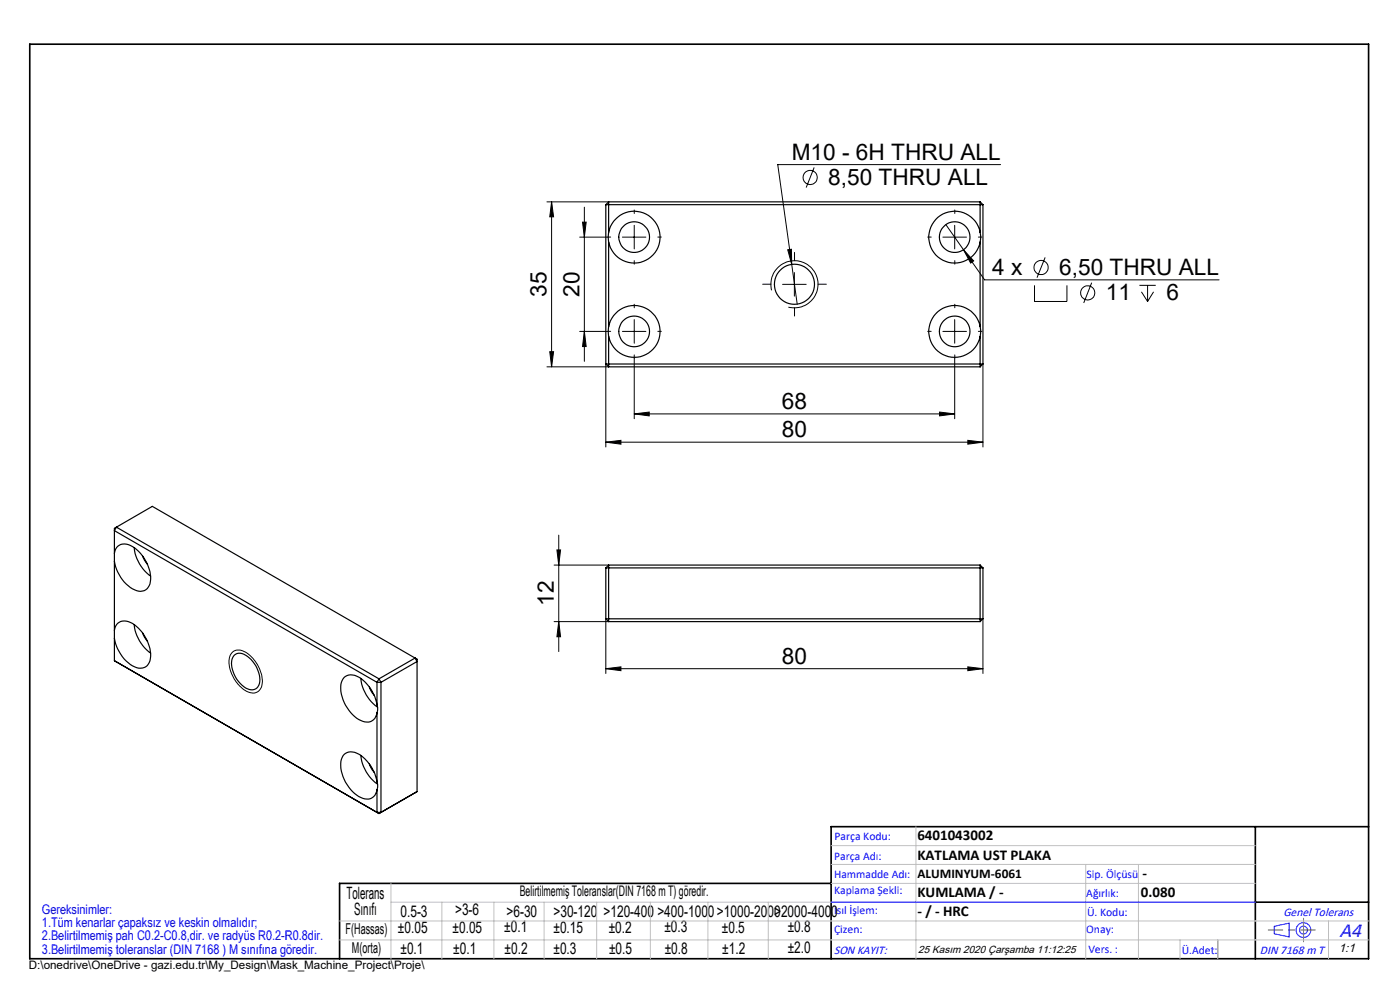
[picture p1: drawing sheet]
<svg xmlns="http://www.w3.org/2000/svg" width="297mm" height="210mm" viewBox="0 0 297 210" stroke-linecap="round" stroke-linejoin="round" font-family="sans-serif">
<g fill="none" stroke="#000" stroke-width=".21">
<path d="M172.7 35.5l-1.7 4.3M212.3 34.9h-47.3l4.1 29.6M116 42.8h13.1M117 42.8v35M117 42.8l.4 3.2h-.8zM123 50.3h5.8M123.6 47.1h.8l-.4 3.2zM124 43.9v32.8M132 50.3h5M134.5 47.8v5M167.1 53l.8-.1 .1 3.2zM168.5 57.8v5"/>
<path d="M200 50.3h5M200.7 47.7l8.2 11.7h49.7M202.5 47.8v5M204.4 53l2.2 2.3-.7 .5zM221.7 54.6l-1.7 4.3M231.6 60l-1.7 4.3M116 77.8h13.1M116.6 74.6h.8l-.4 3.2zM123 70.3h5.8M124 70.3l.4 3.2h-.8zM128.5 77.2v17.6M132 70.3h5"/>
<path d="M134.5 76.1v12.7M134.5 67.8v5M163.7 61.6a5 5 0 0 1 4.4-6.3 5 5 0 0 1 5.4 5.4 5 5 0 0 1-6.2 4.4M166 60.3h5M200 70.3h5M202.5 76.1v12.7M202.5 67.8v5M208.5 77.2v17.6M219.5 60.5v3.5h6.8v-3.5M241.7 60.5h3.5M242.1 61.9l1.4 2.1M243.5 60.5v3.5"/>
<path d="M244.7 61.9l-1.2 2.1M128.5 93.8l3.2-.4v.8zM128.5 93.8h80M134.5 87.8l3.2-.4v.8zM134.5 87.8h68M199.3 87.4l3.2 .4-3.2 .4zM205.3 93.4l3.2 .4-3.2 .4zM117.5 119.9h11.6M118.1 116.7h.8l-.4 3.2zM118.5 113.5v24.7M49.1 138.5a2.47 2.47 0 0 1 3.5 .2 7.4 7.4 0 0 1 2.9 6.8 2.09 2.09 0 0 1-3.3 1.1 7.6 7.6 0 0 1-3.5-7.2zM117.5 131.9h11.6"/>
<path d="M118.5 131.9l.4 3.2h-.8zM128.5 131.3v11.6M208.5 131.3v11.6M128.5 141.8l3.2-.3v.8zM128.5 141.8h80M205.3 141.5l3.2 .3-3.2 .5z"/>
<circle cx="171.9" cy="37.7" r="1.5"/>
<circle cx="220.8" cy="56.8" r="1.51"/>
<circle cx="230.8" cy="62.1" r="1.51"/>
</g>
<g fill="none" stroke="#00f" stroke-width=".21">
<path d="M176.3 191.4h90M270.3 196.5l3.2-.7v2.9l-3.2-.6z"/>
<circle cx="276.5" cy="197.3" r="1.57"/>
<circle cx="276.5" cy="197.3" r=".83"/>
</g>
<path d="M6.3 9.4h284v194h-284zM266.3 175.4v28M290.3 175.4h-114v28M176.3 187.4h-104.3v16M266.3 191.4h24" fill="none" stroke="#000" stroke-width=".35"/>
<path d="M279 197.3h-9.9" fill="none" stroke="#f00" stroke-width=".21" stroke-dasharray="30.5 1.3 1.3 1.3" stroke-dashoffset="27.4"/>
<path d="M258.3 199.4v4" fill="none" stroke="#008040" stroke-width=".21"/>
<path d="M276.5 197.3v2.5M276.5 197.3v-2.5" fill="none" stroke="#808080" stroke-width=".21" stroke-dasharray="30.5 1.3 1.3 1.3"/>
<g fill="none" stroke="#c0c0c0" stroke-width=".21">
<path d="M176.3 179.4h90M194.3 175.4v28M72 199.4h218.3M72 195.4h218.3M82.9 187.4v16M82.9 191.4h183.4M93.7 191.4v12M104.8 191.4v12M115.4 191.4v12M126.6 191.4v12M138 191.4v12M150.2 191.4v12"/>
<path d="M163 191.4v12M176.3 183.4h90M176.3 187.4h90M230.3 183.4v20M241.5 183.4v20M250.3 199.4v4M258.3 199.4v4M281.8 195.4v8"/>
</g>
<g fill="none" stroke="#000" stroke-width=".21" stroke-dasharray="30.5 1.3 1.3 1.3">
<path d="M129.6 50.3h-.8M134.6 45.3v-.8M134.6 55.3v.7M139.6 50.3h.7M168.6 55.3v-1.8M197.6 50.3h-.8M202.6 45.3v-.8M202.6 55.3v.7M207.6 50.3h.7M129.6 70.3h-.8M134.6 65.3v-.8M134.6 75.3v.7"/>
<path d="M139.6 70.3h.7M163.6 60.3h-1.8M168.6 65.3v1.7M173.6 60.3h1.7M197.6 70.3h-.8M202.6 65.3v-.8M202.6 75.3v.7M207.6 70.3h.7"/>
</g>
<g fill="#000">
<path d="M117 42.8l.4 3.2h-.8zM116.6 74.6h.8l-.4 3.2z"/>
<path d="M204.4 53l1.5 2.8 .7-.5zM167.1 53l.9 3.1-.1-3.2z"/>
<path d="M124 70.3l.4 3.2h-.8zM123.6 47.1h.8l-.4 3.2z"/>
<path d="M134.5 87.8l3.2-.4v.8zM199.3 87.4l3.2 .4-3.2 .4zM128.5 93.8l3.2-.4v.8zM205.3 93.4l3.2 .4-3.2 .4z"/>
<path d="M118.1 116.7h.8l-.4 3.2zM118.5 131.9l.4 3.2h-.8z"/>
<path d="M128.5 141.8l3.2-.3v.8zM205.3 141.5l3.2 .3-3.2 .5z"/>
</g>
<g fill="none" stroke="#000" stroke-width=".25">
<path d="M128.5 43.4h80M128.5 43.4v33.8M129.1 49.3a5.5 5.5 0 0 1 8.5-3.6 5.5 5.5 0 0 1 0 9.2 5.5 5.5 0 0 1-8.5-3.5M129.1 49.3v2.1M129.1 42.8v6.5M129.1 51.4v17.9M129.1 42.8h78.8M129.1 42.8l-.6 .6M207.9 49.3a5.5 5.5 0 0 0-8.4-3.6 5.5 5.5 0 0 0 0 9.2 5.5 5.5 0 0 0 8.4-3.5M207.9 49.3v2.1M207.9 42.8v6.5M207.9 51.4v17.9"/>
<path d="M207.9 42.8l.6 .6M208.5 43.4v33.8M128.5 77.2h80M128.5 77.2l.6 .6M129.1 69.3a5.5 5.5 0 0 1 8.5-3.6 5.5 5.5 0 0 1 0 9.2 5.5 5.5 0 0 1-8.5-3.5M129.1 69.3v2.1M129.1 71.4v6.4M129.1 77.8h78.8M207.9 69.3a5.5 5.5 0 0 0-8.4-3.6 5.5 5.5 0 0 0 0 9.2 5.5 5.5 0 0 0 8.4-3.5M207.9 69.3v2.1M207.9 71.4v6.4M208.5 77.2l-.6 .6"/>
<path d="M24.3 117.4a2.18 2.18 0 0 1 3.4-1.7 8.2 8.2 0 0 1 4.1 8.2 2.14 2.14 0 0 1-3.2 1.2 8.2 8.2 0 0 1-4.3-6M24.3 117.4v1.7M24.3 119.1v14.6M24.7 111.8l55.7 32.2M24.7 111.8l-.4 .8 55.7 32.1M24.7 111.8l-.4 .3v5.3M24.7 111.8l7.6-4.4 55.8 32.2M28.4 116.2a8.9 8.9 0 0 0 3.6 6M30.3 118l1 1.7M129.1 119.9v12M129.1 119.9h78.8M129.1 119.9l-.6 .6"/>
<path d="M207.9 119.9v12M207.9 119.9l.6 .6M24.3 133.7a2.18 2.18 0 0 1 3.4-1.7 8.2 8.2 0 0 1 4.1 8.2 2.29 2.29 0 0 1-3.7 1 8.7 8.7 0 0 1-3.8-5.8M24.3 133.7v1.7M24.3 135.4v4.8M28.4 132.5a8.9 8.9 0 0 0 3.6 6M30.3 134.3l1 1.8M49.7 139a2.1 2.1 0 0 1 2.8 .2 6.3 6.3 0 0 1 2.5 5.8 1.8 1.8 0 0 1-2.9 .9 6.4 6.4 0 0 1-2.9-6zM88.1 139.6l-7.7 4.4M88.1 139.6l.4 .7-7.7 4.4M88.1 139.6l.4 .2v28.1M128.5 120.5v10.8"/>
<path d="M128.5 120.5h80M128.5 131.3h80M128.5 131.3l.6 .6M129.1 131.9h78.8M208.5 120.5v10.8M208.5 131.3l-.6 .6M24.3 140.2l56.1 32.4M24.3 140.2l.4 .2M76.5 143.9a8.8 8.8 0 0 0 3.6 6.1M78.4 145.7l1 1.8M80 149.5l.1 .6-.1 1.1M80 149.5a8.2 8.2 0 0 0-4.8-6.2 2.23 2.23 0 0 0-2.9 2.4 8.2 8.2 0 0 0 4.7 7.3 2.14 2.14 0 0 0 3-1.8"/>
<path d="M80 144.7h.8M80 144.7v4.8M80 151.2v14.6M80.4 144l.4 .7M80.4 144l-.4 .7M80.8 144.7v27.6M76.5 160.2a8.9 8.9 0 0 0 3.6 6.1M78.4 162l.3 .9 .7 .9M80 165.8l.1 .6-.1 1.2M80 165.8a8.2 8.2 0 0 0-4.8-6.2 2.23 2.23 0 0 0-2.9 2.4 8.2 8.2 0 0 0 4.7 7.4 2.14 2.14 0 0 0 3-1.8M80 167.6v4.7M80 172.3h.8"/>
<path d="M80 172.3l.4 .3M80.8 172.3l-.4 .3M88.5 167.9l-8.1 4.7M88.5 167.9l-.4 .3"/>
<circle cx="134.5" cy="50.3" r="3.3"/>
<circle cx="202.5" cy="50.3" r="3.3"/>
<circle cx="134.5" cy="70.3" r="3.3"/>
<circle cx="168.5" cy="60.3" r="4.3"/>
<circle cx="202.5" cy="70.3" r="3.3"/>
</g>
<g font-size="4.8">
<text x="167.9" y="33.9">M10 - 6H THRU ALL</text>
<text x="175.7" y="39.2">8,50 THRU ALL</text>
<text x="210.5" y="58.3">4 x</text>
<text x="224.7" y="58.3">6,50 THRU ALL</text>
<text x="116" y="63" transform="rotate(-90 116 63)">35</text>
<text x="122.9" y="63" transform="rotate(-90 122.9 63)">20</text>
<text x="234.6" y="63.7">11</text>
<text x="247.4" y="63.7">6</text>
<text x="165.9" y="86.7">68</text>
<text x="165.9" y="92.7">80</text>
<text x="117.5" y="128.5" transform="rotate(-90 117.5 128.5)">12</text>
<text x="165.9" y="140.8">80</text>
</g>
<text font-size="4.4" fill="#00f" x="284.2" y="198.7">A4</text>
<g font-size="3.6">
<text x="73.5" y="190.7">Tolerans</text>
<text x="75.1" y="194.1">Sınıfı</text>
</g>
<g font-size="3.4">
<text x="84.4" y="198">±0.05</text>
<text x="85" y="194.4">0.5-3</text>
<text x="96" y="197.8">±0.05</text>
<text x="96.5" y="194.2">&gt;3-6</text>
<text x="107" y="197.8">±0.1</text>
<text x="107.5" y="194.5">&gt;6-30</text>
<text x="117.4" y="194.5">&gt;30-120</text>
<text x="117.4" y="197.9">±0.15</text>
<text x="128" y="194.5">&gt;120-400</text>
<text x="129.1" y="197.8">±0.2</text>
<text x="139.5" y="194.5">&gt;400-1000&gt;1000-2000&gt;2000-4000</text>
<text x="140.9" y="197.8">±0.3</text>
<text x="153.1" y="197.8">±0.5</text>
<text x="167.1" y="197.7">±0.8</text>
<text x="85" y="202.3">±0.1</text>
<text x="96.2" y="202.3">±0.1</text>
<text x="107" y="202.3">±0.2</text>
<text x="117.4" y="202.4">±0.3</text>
<text x="129.2" y="202.3">±0.5</text>
<text x="141" y="202.3">±0.8</text>
<text x="153.2" y="202.3">±1.2</text>
<text x="167.1" y="202.2">±2.0</text>
</g>
<g font-size="3.2">
<text x="194.6" y="178.2">6401043002</text>
<text x="194.6" y="182.4">KATLAMA UST PLAKA</text>
<text x="194.6" y="190.2">KUMLAMA / -</text>
<text x="242" y="190.2">0.080</text>
<text x="242.4" y="186.2">-</text>
<text x="194.6" y="194.3">- / - HRC</text>
<text x="73.3" y="198.1">F(Hassas)</text>
<text x="74.7" y="202.2">M(orta)</text>
</g>
<text font-size="3.1" x="110.3" y="190.1">Belirtilmemiş Toleranslar(DIN 7168 m T) göredir.</text>
<text font-size="2.8" x="194.6" y="186.2">ALUMINYUM-6061</text>
<g font-size="2.8" fill="#0000e8">
<text x="8.9" y="193.8">Gereksinimler:</text>
<text x="8.9" y="196.6">1.Tüm kenarlar çapaksız ve keskin olmalıdır;</text>
<text x="8.9" y="199.5">2.Belirtilmemiş pah C0.2-C0.8,dir. ve radyüs R0.2-R0.8dir.</text>
<text x="8.9" y="202.3">3.Belirtilmemiş toleranslar (DIN 7168 ) M sınıfına göredir.</text>
</g>
<g font-size="2.6" fill="#00f">
<text x="272.3" y="194.3">Genel Tolerans</text>
<text x="176.9" y="202.3">SON KAYIT:</text>
<text x="267.3" y="202.4">DIN 7168 m T</text>
</g>
<text font-size="2.6" x="284" y="202">1:1</text>
<g font-size="2.5" fill="#00f">
<text x="177" y="178.2">Parça Kodu:</text>
<text x="177" y="182.4">Parça Adı:</text>
<text x="176.9" y="186.2">Hammadde Adı:</text>
<text x="177" y="189.7">Kaplama Şekli:</text>
<text x="230.5" y="190.2">Ağırlık:</text>
<text x="230.5" y="186.2">Sip. Ölçüsü</text>
<text x="176.9" y="193.9">Isıl İşlem:</text>
<text x="177" y="197.8">Çizen:</text>
<text x="230.4" y="197.8">Onay:</text>
<text x="230.6" y="194.3">Ü. Kodu:</text>
<text x="230.9" y="202.1">Vers. :</text>
<text x="250.7" y="202.4">Ü.Adet:</text>
</g>
<text font-size="2.5" x="6.1" y="205.5">D:\onedrive\OneDrive - gazi.edu.tr\My_Design\Mask_Machine_Project\Proje\</text>
<text font-size="2.2" x="194.8" y="202.1">25 Kasım 2020 Çarşamba 11:12:25</text>
</svg>
